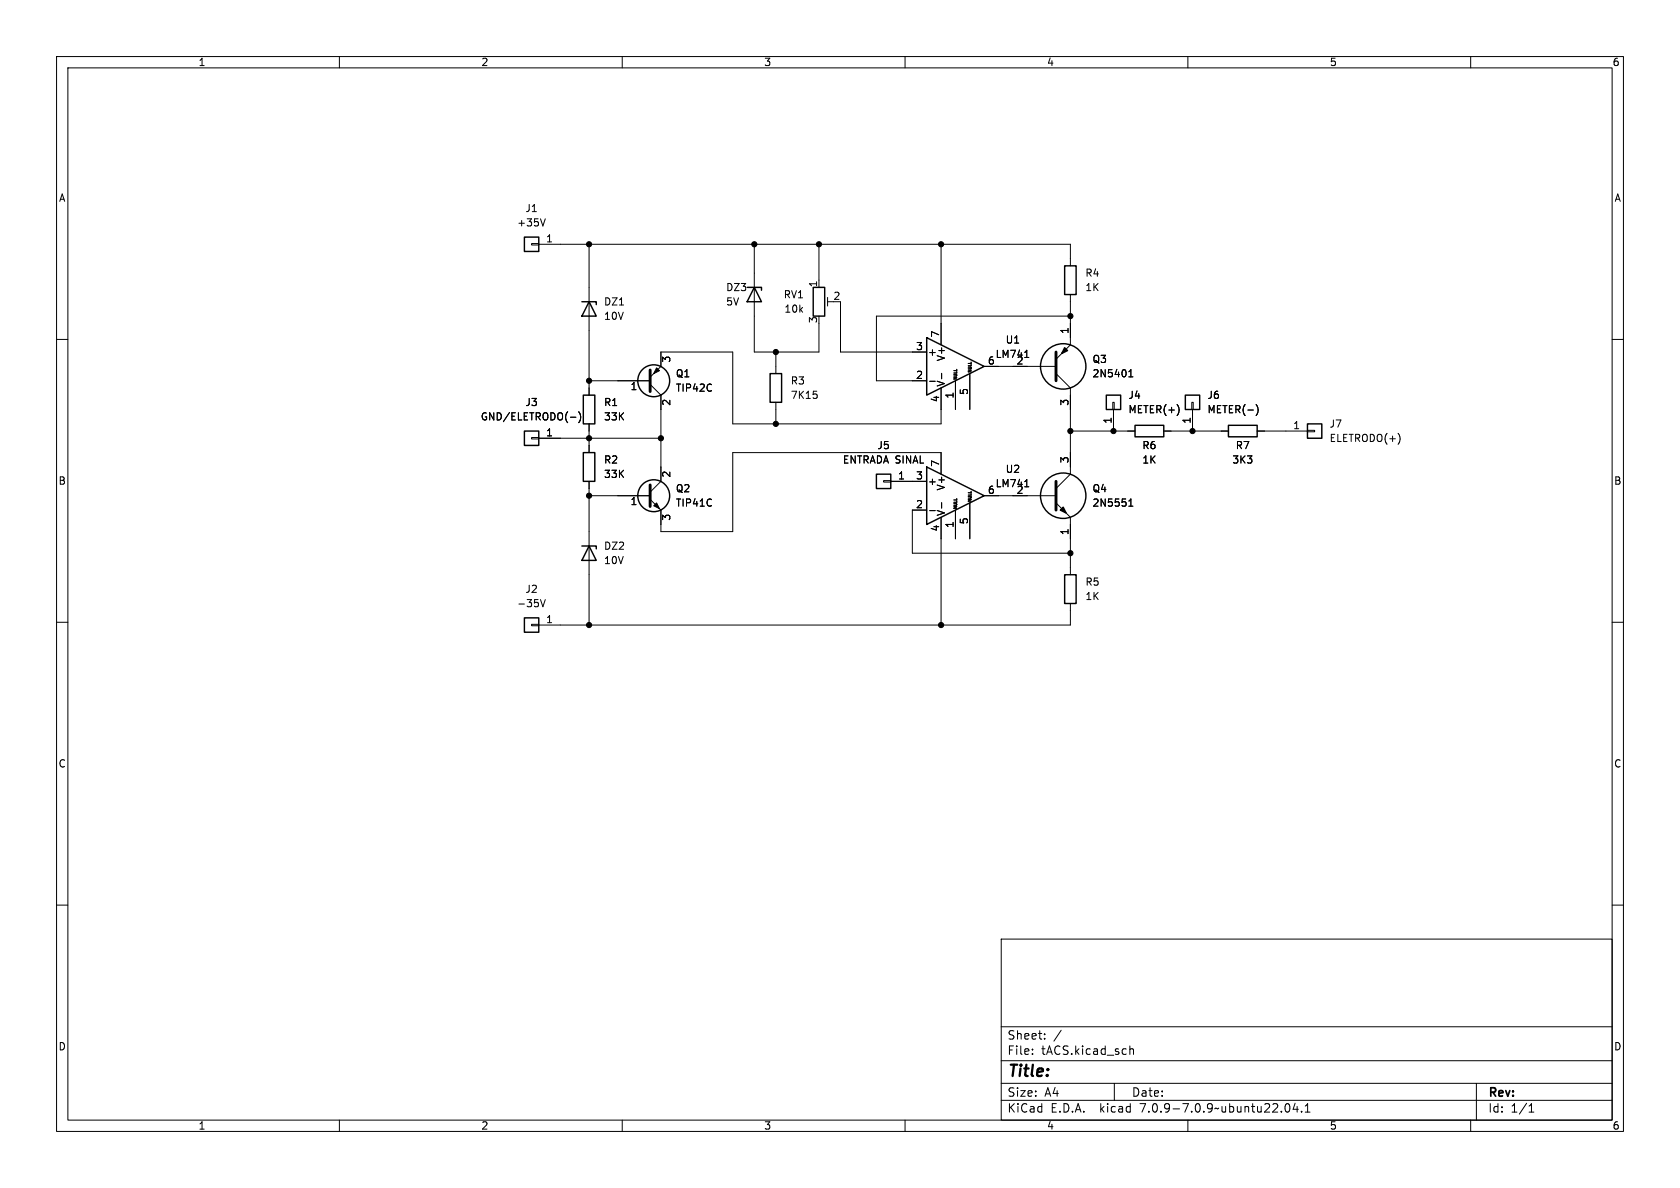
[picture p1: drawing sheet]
<svg xmlns="http://www.w3.org/2000/svg" width="297mm" height="210mm" viewBox="0 0 297 210" stroke-linecap="round" stroke-linejoin="round" font-family="sans-serif">
<g fill="none" stroke="#000" stroke-width=".18">
<path d="M10 10h277v190h-277zM12 12h273v186h-273zM60 10v2M110 10v2M160 10v2M210 10v2M260 10v2M96.4 38.7l-.4 1.2M10 60h2M94 43.1h1.2v.2h-1.2zM95.2 43.2h94v3.8M104.1 43.2v26.7"/>
<path d="M133.3 43.2v19h11.5v-5M144.8 43.2v7.6M146.3 52.6v1.5M146.3 53.3h1M148.6 53.3v8.9h15.2M166.4 43.2v17.8M189.2 52.1v8.9l-2.5 2.5M189.2 55.9h-34.3v11.4h8.9M285 60h2M94 77.3h1.2v.3h-1.2zM95.2 77.5h21.6M100.8 73.8h1"/>
<path d="M102.3 72.8a1.46 1.46 0 0 1 0 1.9M104.1 74.9v5.1M104.1 67.3h10.8M114.9 66.7l1.9-1.9v-2.6h12.7v12.7h36.9v-6.3M114.9 67.9l1.9 2v15.2l-1.9 1.9M137.2 62.2v3.8M137.2 71.1v3.8M143.8 69.2h.6M144.3 69.7l.2 .2-.2 .5M164.4 67.4h.9M166.5 66v1M168.9 67.3v5.1"/>
<path d="M171.4 66v6.4M174 64.8h12.7M181.2 63.2h.7M186.7 66l2.5 2.6v15.2l-2.5 2.6M189.2 76.2h11.5M196.7 71.1h.3v1.3h-.3zM196.8 72.4v3.8M199.6 65.7l.3-.4v1.3M199.6 66.6h.7M205.7 76.2h11.5M208.3 71.8l.2 .6-.2 .8M210.7 71.1h.2v1.3h-.2z"/>
<path d="M210.8 72.4v3.8M222.1 71.5a1.46 1.46 0 0 1 0 2M222.2 76.2h8.9M231.1 76.1h1.3v.2h-1.3zM247.4 77l.1 .4-.1 .8M104.1 85.1v25.4M104.1 87.6h10.8M156.2 85h1.3v.2h-1.3zM157.5 85.1h6.3M163.8 90.2h-2.5v7.6h27.9M164.4 90.3h.9M166.4 83.8v-3.8h-36.9v14h-12.7v-3.8l-1.9-1.9"/>
<path d="M166.4 91.4v19.1M166.5 88.9v.9M168.9 90.2v5.1M171.4 88.9v6.4M174 87.6h12.7M181.2 86.1h.7M186.7 88.9l2.5 2.5v10.2M199.6 89.5h.7M199.6 88.6l.3-.4v1.3M10 110h2M94 110.4h1.2v.2h-1.2zM95.6 106l.4 1.3 .4-1.3"/>
<path d="M189.2 106.7v3.8h-94M285 110h2M10 160h2M285 160h2M177 166h108v32h-108zM60 198v2M110 198v2M160 198v2M177 194.5h108M177 191.5h108M177 187.5h108M177 181.5h108"/>
<path d="M182.5 186.3v.1M182.5 185.5v.1M184.7 183.6v.1M184.7 182.8v.1M187.6 182.1l-1.3 2M197 191.5v3M199.7 184.9v1.5M199.7 185.5l.3-.1 .3 .1 .1 .9M210 198v2M227.3 195.2l.2-.1a.81 .81 0 0 1 .6 .6 .81 .81 0 0 1-.3 .8l-.1 .1a.81 .81 0 0 1-.4-1.4zM229 195l-.4 1.1h.9M229.3 195.6v1"/>
<path d="M230.1 196.5v.1M230.7 196.6h.9M230.7 195.5l.5-.4v1.5M260 198v2M261 191.5v6.5M270.3 196.6h.9M270.3 195.5l.4-.4v1.5"/>
</g>
<g fill="none" stroke="#000" stroke-width=".25">
<path d="M92.7 41.9h2.5v2.6h-2.5zM102.9 53.3h2.5v.5M104.1 53.3l1.3 2.6h-2.5zM132.1 50.8h2.5v.5M133.3 50.8l1.3 2.5h-2.5zM143.8 50.8h2v5.1h-2zM163.8 59.7l10.2 5.1-10.2 5.1zM188.2 47h2v5.1h-2zM92.7 76.2h2.5v2.5h-2.5zM103.1 69.9h2.1v5h-2.1zM136.1 66h2.1v5.1h-2.1zM195.6 69.9h2.5v2.5h-2.5z"/>
<path d="M200.7 75.2h5v2h-5zM209.5 69.9h2.6v2.5h-2.6zM217.2 75.2h5v2h-5zM231.1 74.9h2.6v2.6h-2.6zM102.9 96.5h2.5v.5M103.1 80h2.1v5.1h-2.1zM104.1 96.5l1.3 2.6h-2.5zM154.9 83.8h2.6v2.6h-2.6zM163.8 82.6l10.2 5-10.2 5.1zM92.7 109.2h2.5v2.6h-2.5zM188.2 101.6h2v5.1h-2z"/>
<circle cx="115.6" cy="67.3" r="2.82"/>
<circle cx="188" cy="64.8" r="4"/>
<circle cx="115.6" cy="87.6" r="2.82"/>
<circle cx="188" cy="87.6" r="4"/>
</g>
<path d="M114.9 65.4v3.8M186.7 62.2v5.1M114.9 85.7v3.8M186.7 85.1v5.1" fill="none" stroke="#000" stroke-width=".51"/>
<path d="M188.2 61.5l.5 .5-1 .5zM187.5 90.2l.5-.5 .5 1z" fill="#000" stroke="#000" stroke-width=".25"/>
<g fill="#000" stroke="#000" stroke-width=".18">
<path d="M116.1 65l.5 .5-1 .5zM115.6 89.4l.5-.5 .5 1z"/>
<circle cx="104.1" cy="43.2" r=".46"/>
<circle cx="133.3" cy="43.2" r=".46"/>
<circle cx="144.8" cy="43.2" r=".46"/>
<circle cx="166.4" cy="43.2" r=".46"/>
<circle cx="189.2" cy="55.9" r=".46"/>
<circle cx="104.1" cy="67.3" r=".46"/>
<circle cx="104.1" cy="77.5" r=".46"/>
<circle cx="116.8" cy="77.5" r=".46"/>
<circle cx="137.2" cy="62.2" r=".46"/>
<circle cx="137.2" cy="74.9" r=".46"/>
<circle cx="189.2" cy="76.2" r=".46"/>
<circle cx="196.8" cy="76.2" r=".46"/>
<circle cx="210.8" cy="76.2" r=".46"/>
<circle cx="104.1" cy="87.6" r=".46"/>
<circle cx="189.2" cy="97.8" r=".46"/>
<circle cx="104.1" cy="110.5" r=".46"/>
<circle cx="166.4" cy="110.5" r=".46"/>
</g>
<text font-size="2.8" x="178" y="190.9">Title:</text>
<g font-size="2.1">
<text x="178" y="184">Sheet:</text>
<text x="178" y="186.7">File:</text>
<text x="184.1" y="186.7">tACS.kicad_sch</text>
<text x="178" y="196.9">KiCad</text>
<text x="178" y="194.1">Size:</text>
<text x="184.7" y="194.1">A4</text>
<text x="185.7" y="196.9">E.D.A.</text>
<text x="194.6" y="196.9">kicad</text>
<text x="200" y="194.1">Date:</text>
<text x="201.8" y="196.9">7.0.9-7.0.9~ubuntu22.04.1</text>
<text x="263" y="194.3">Rev:</text>
<text x="263" y="196.9">Id:</text>
<text x="267.1" y="196.9">1/1</text>
</g>
<g font-size="1.8">
<text x="35" y="11.9">1</text>
<text x="85" y="11.9">2</text>
<text x="135" y="11.9">3</text>
<text x="185" y="11.9">4</text>
<text x="235" y="11.9">5</text>
<text x="285" y="11.9">6</text>
<text x="10.3" y="35.9">A</text>
<text x="285.3" y="35.9">A</text>
<text x="91.3" y="40.2">+35V</text>
<text x="92.8" y="37.7">J1</text>
<text x="96.4" y="42.9">1</text>
<text x="128.3" y="51.7">DZ3</text>
<text x="138.5" y="52.9">RV1</text>
<text x="144.5" y="50.9" transform="rotate(-90 144.5 50.9)">1</text>
<text x="147.2" y="53.1">2</text>
<text x="191.8" y="49.1">R4</text>
<text x="191.8" y="51.7">1K</text>
<text x="106.7" y="54.2">DZ1</text>
<text x="106.7" y="56.7">10V</text>
<text x="128.3" y="54.2">5V</text>
<text x="138.6" y="55.5">10k</text>
<text x="144.5" y="57.2" transform="rotate(-90 144.5 57.2)">3</text>
<text x="166.1" y="59.8" transform="rotate(-90 166.1 59.8)">7</text>
<text x="189" y="59.1" transform="rotate(-90 189 59.1)">1</text>
<text x="118.8" y="64.2" transform="rotate(-90 118.8 64.2)">3</text>
<text x="161.9" y="62">3</text>
<text x="164" y="63.1">+</text>
<text x="167.2" y="64" transform="rotate(-90 167.2 64)">V+</text>
<text x="174.6" y="64.5">6</text>
<text x="175.9" y="63.5">LM741</text>
<text x="177.7" y="60.9">U1</text>
<text x="179.6" y="64.5">2</text>
<text x="193" y="64.4">Q3</text>
<text x="92.8" y="72">J3</text>
<text x="106.7" y="72">R1</text>
<text x="111.4" y="69.3">1</text>
<text x="118.8" y="71.8" transform="rotate(-90 118.8 71.8)">2</text>
<text x="119.4" y="66.9">Q1</text>
<text x="119.4" y="69.4">TIP42C</text>
<text x="139.7" y="68.2">R3</text>
<text x="139.7" y="70.7">7K15</text>
<text x="161.9" y="67.1">2</text>
<text x="166.1" y="71.2" transform="rotate(-90 166.1 71.2)">4</text>
<text x="167.2" y="68.5" transform="rotate(-90 167.2 68.5)">V-</text>
<text x="168.7" y="70.6" transform="rotate(-90 168.7 70.6)">1</text>
<text x="171.2" y="69.9" transform="rotate(-90 171.2 69.9)">5</text>
<text x="189" y="71.8" transform="rotate(-90 189 71.8)">3</text>
<text x="193" y="66.9">2N5401</text>
<text x="199.4" y="70.7">J4</text>
<text x="213.4" y="70.7">J6</text>
<text x="84.9" y="74.5">GND/ELETRODO(-)</text>
<text x="96.4" y="77.2">1</text>
<text x="106.7" y="74.5">33K</text>
<text x="196.6" y="75" transform="rotate(-90 196.6 75)">1</text>
<text x="199.4" y="73.3">METER(+)</text>
<text x="210.6" y="75" transform="rotate(-90 210.6 75)">1</text>
<text x="213.4" y="73.3">METER(-)</text>
<text x="228.5" y="75.9">1</text>
<text x="235" y="75.8">J7</text>
<text x="106.7" y="82.1">R2</text>
<text x="148.9" y="82.1">ENTRADA SINAL</text>
<text x="155" y="79.6">J5</text>
<text x="166.1" y="82.6" transform="rotate(-90 166.1 82.6)">7</text>
<text x="177.7" y="83.8">U2</text>
<text x="189" y="82" transform="rotate(-90 189 82)">3</text>
<text x="201.9" y="79.6">R6</text>
<text x="201.9" y="82.1">1K</text>
<text x="217.8" y="82.1">3K3</text>
<text x="218.4" y="79.6">R7</text>
<text x="235" y="78.3">ELETRODO(+)</text>
<text x="10.3" y="85.9">B</text>
<text x="106.7" y="84.7">33K</text>
<text x="111.4" y="89.6">1</text>
<text x="118.8" y="84.5" transform="rotate(-90 118.8 84.5)">2</text>
<text x="119.4" y="87.2">Q2</text>
<text x="119.4" y="89.8">TIP41C</text>
<text x="158.7" y="84.8">1</text>
<text x="161.9" y="89.9">2</text>
<text x="161.9" y="84.8">3</text>
<text x="164" y="86">+</text>
<text x="167.2" y="86.8" transform="rotate(-90 167.2 86.8)">V+</text>
<text x="174.6" y="87.4">6</text>
<text x="175.9" y="86.3">LM741</text>
<text x="179.6" y="87.4">2</text>
<text x="193" y="87.2">Q4</text>
<text x="193" y="89.8">2N5551</text>
<text x="285.3" y="85.9">B</text>
<text x="118.8" y="92.1" transform="rotate(-90 118.8 92.1)">3</text>
<text x="166.1" y="94.1" transform="rotate(-90 166.1 94.1)">4</text>
<text x="167.2" y="91.3" transform="rotate(-90 167.2 91.3)">V-</text>
<text x="168.7" y="93.4" transform="rotate(-90 168.7 93.4)">1</text>
<text x="171.2" y="92.8" transform="rotate(-90 171.2 92.8)">5</text>
<text x="189" y="94.7" transform="rotate(-90 189 94.7)">1</text>
<text x="106.7" y="97.4">DZ2</text>
<text x="106.7" y="99.9">10V</text>
<text x="91.3" y="107.5">-35V</text>
<text x="92.8" y="105">J2</text>
<text x="191.8" y="103.7">R5</text>
<text x="191.8" y="106.3">1K</text>
<text x="96.4" y="110.2">1</text>
<text x="10.3" y="135.9">C</text>
<text x="285.3" y="135.9">C</text>
<text x="10.3" y="185.9">D</text>
<text x="285.3" y="185.9">D</text>
<text x="35" y="199.9">1</text>
<text x="85" y="199.9">2</text>
<text x="135" y="199.9">3</text>
<text x="185" y="199.9">4</text>
<text x="235" y="199.9">5</text>
<text x="285" y="199.9">6</text>
</g>
<g font-size=".7">
<text x="171.9" y="65.9" transform="rotate(-90 171.9 65.9)">NULL</text>
<text x="169.3" y="67.2" transform="rotate(-90 169.3 67.2)">NULL</text>
<text x="171.9" y="88.8" transform="rotate(-90 171.9 88.8)">NULL</text>
<text x="169.3" y="90" transform="rotate(-90 169.3 90)">NULL</text>
</g>
</svg>
